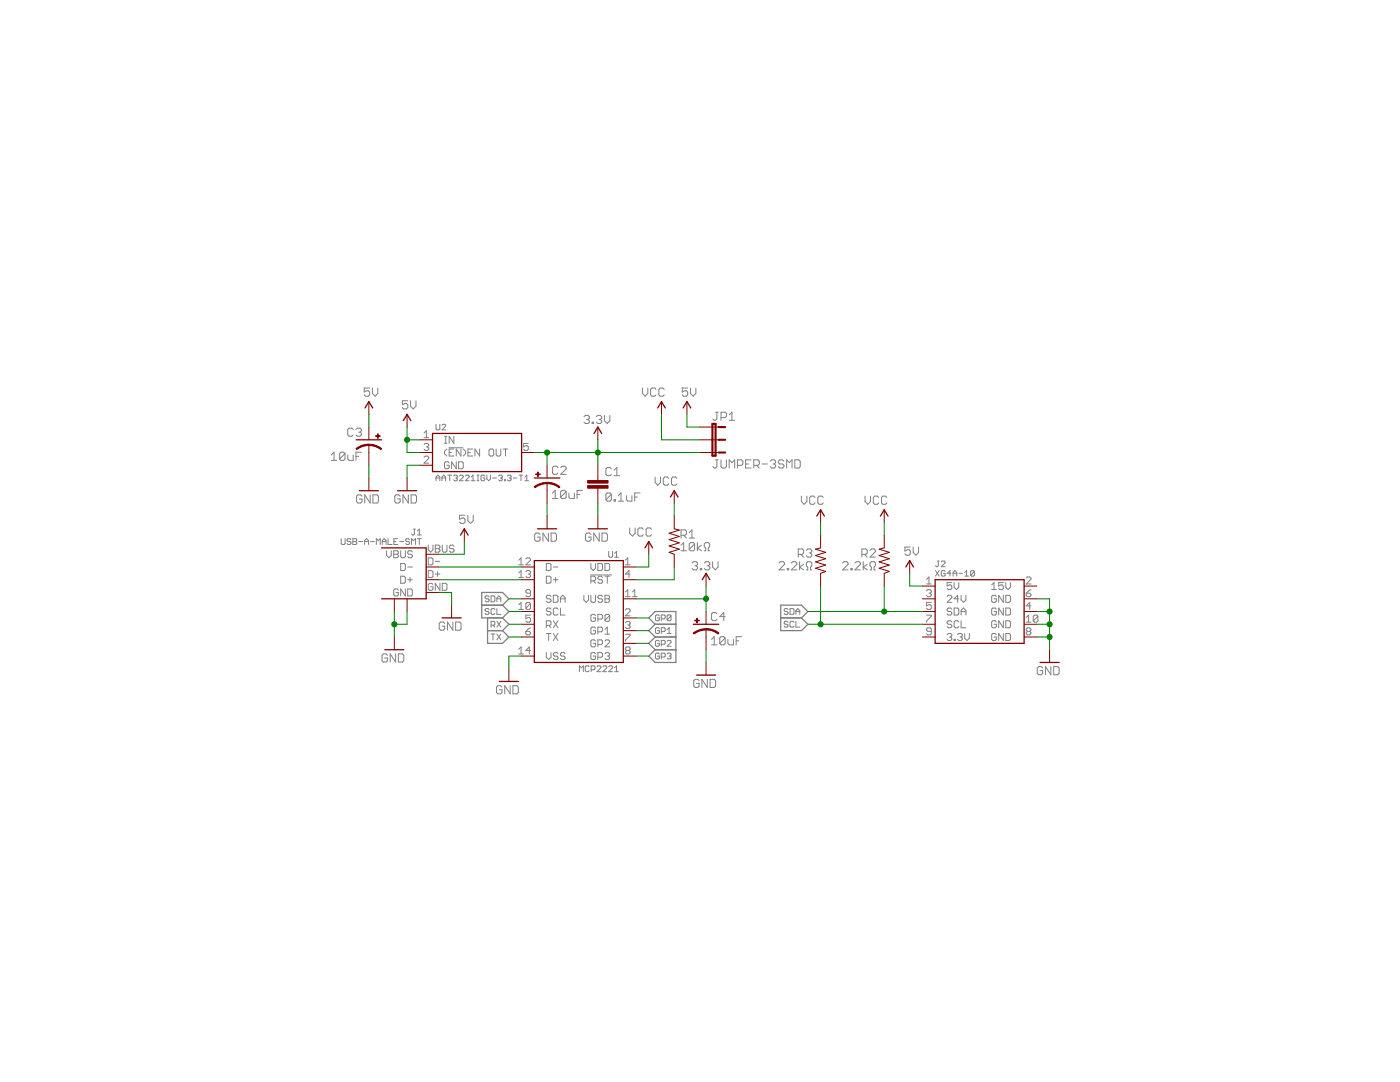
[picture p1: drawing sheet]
<?xml version="1.0" encoding="utf-8"?>
<!DOCTYPE eagle SYSTEM "eagle.dtd">
<!--
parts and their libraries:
SparkFun-Aesthetics: Licensing: CC v3.0 Share-Alike You are welcome to use this library for commercial purposes.
-->
<eagle version="6.4">
<drawing>
<settings>
<setting alwaysvectorfont="yes"/>
<setting verticaltext="up"/>
</settings>
<grid distance="0.05" unitdist="inch" unit="inch" style="lines" multiple="1" display="yes" altdistance="0.01" altunitdist="inch" altunit="inch"/>
<schematic xreflabel="%F%N/%S.%C%R" xrefpart="/%S.%C%R">
<libraries>
<library name="Connectors">
<symbols>
<symbol name="USB-SHIELD">
<pin name="VBUS" x="-7.62" y="3.81" length="short"/>
<pin name="D-" x="-7.62" y="1.27" length="short"/>
<pin name="D+" x="-7.62" y="-1.27" length="short"/>
<pin name="GND" x="-7.62" y="-3.81" length="short"/>
<wire x1="3.81" y1="5.08" x2="-5.08" y2="5.08" width="0.254" layer="94"/>
<wire x1="-5.08" y1="5.08" x2="-5.08" y2="-5.08" width="0.254" layer="94"/>
<wire x1="-5.08" y1="-5.08" x2="3.81" y2="-5.08" width="0.254" layer="94"/>
<text x="-4.445" y="7.62" size="1.27" layer="95">&gt;NAME</text>
<text x="-4.445" y="5.715" size="1.27" layer="96">&gt;VALUE</text>
<pin name="P$1" x="-1.27" y="-7.62" visible="off" length="short" rot="R90"/>
<pin name="P$2" x="1.27" y="-7.62" visible="off" length="short" rot="R90"/>
</symbol>
</symbols>
<devicesets>
<deviceset name="USB" prefix="J">
<gates>
<gate name="G$1" symbol="USB-SHIELD" x="0" y="0"/>
</gates>
<devices>
<device name="-A-MALE-SMT" package="USB-A-MALE-SMT">
<connects>
<connect gate="G$1" pin="D+" pad="D+"/>
<connect gate="G$1" pin="D-" pad="D-"/>
<connect gate="G$1" pin="GND" pad="GND"/>
<connect gate="G$1" pin="P$1" pad="P$1"/>
<connect gate="G$1" pin="P$2" pad="P$3"/>
<connect gate="G$1" pin="VBUS" pad="VBUS"/>
</connects>
<technologies>
<technology name=""/>
</technologies>
</device>
</devices>
</deviceset>
</devicesets>
</library>
<library name="Microchip">
<symbols>
<symbol name="MCP2221">
<pin name="VDD" x="-11.43" y="8.89" length="short"/>
<pin name="GP0" x="-11.43" y="-1.27" length="short"/>
<pin name="GP1" x="-11.43" y="-3.81" length="short"/>
<pin name="!RST" x="-11.43" y="6.35" length="short"/>
<pin name="RX" x="11.43" y="-2.54" length="short" rot="R180"/>
<pin name="TX" x="11.43" y="-5.08" length="short" rot="R180"/>
<pin name="GP2" x="-11.43" y="-6.35" length="short"/>
<pin name="GP3" x="-11.43" y="-8.89" length="short"/>
<pin name="SDA" x="11.43" y="2.54" length="short" rot="R180"/>
<pin name="SCL" x="11.43" y="0" length="short" rot="R180"/>
<pin name="VUSB" x="-11.43" y="2.54" length="short"/>
<pin name="D-" x="11.43" y="8.89" length="short" rot="R180"/>
<pin name="D+" x="11.43" y="6.35" length="short" rot="R180"/>
<pin name="VSS" x="11.43" y="-8.89" length="short" rot="R180"/>
<wire x1="-8.89" y1="10.16" x2="8.89" y2="10.16" width="0.254" layer="94"/>
<wire x1="8.89" y1="10.16" x2="8.89" y2="-10.16" width="0.254" layer="94"/>
<wire x1="8.89" y1="-10.16" x2="-8.89" y2="-10.16" width="0.254" layer="94"/>
<wire x1="-8.89" y1="-10.16" x2="-8.89" y2="10.16" width="0.254" layer="94"/>
<text x="-8.255" y="10.795" size="1.27" layer="95">&gt;NAME</text>
<text x="-8.255" y="-12.065" size="1.27" layer="96">&gt;VALUE</text>
</symbol>
</symbols>
<devicesets>
<deviceset name="MCP2221" prefix="U">
<gates>
<gate name="G$1" symbol="MCP2221" x="0" y="0"/>
</gates>
<devices>
<device name="" package="SOIC-14">
<connects>
<connect gate="G$1" pin="!RST" pad="4"/>
<connect gate="G$1" pin="D+" pad="13"/>
<connect gate="G$1" pin="D-" pad="12"/>
<connect gate="G$1" pin="GP0" pad="2"/>
<connect gate="G$1" pin="GP1" pad="3"/>
<connect gate="G$1" pin="GP2" pad="7"/>
<connect gate="G$1" pin="GP3" pad="8"/>
<connect gate="G$1" pin="RX" pad="5"/>
<connect gate="G$1" pin="SCL" pad="10"/>
<connect gate="G$1" pin="SDA" pad="9"/>
<connect gate="G$1" pin="TX" pad="6"/>
<connect gate="G$1" pin="VDD" pad="1"/>
<connect gate="G$1" pin="VSS" pad="14"/>
<connect gate="G$1" pin="VUSB" pad="11"/>
</connects>
<technologies>
<technology name=""/>
</technologies>
</device>
</devices>
</deviceset>
</devicesets>
</library>
<library name="SparkFun-Aesthetics">
<symbols>
<symbol name="GND">
<wire x1="-1.905" y1="0" x2="1.905" y2="0" width="0.254" layer="94"/>
<text x="-2.54" y="-2.54" size="1.778" layer="96">&gt;VALUE</text>
<pin name="GND" x="0" y="2.54" visible="off" length="short" direction="sup" rot="R270"/>
</symbol>
<symbol name="5V">
<wire x1="0.762" y1="1.27" x2="0" y2="2.54" width="0.254" layer="94"/>
<wire x1="0" y1="2.54" x2="-0.762" y2="1.27" width="0.254" layer="94"/>
<text x="-1.016" y="3.556" size="1.778" layer="96">&gt;VALUE</text>
<pin name="5V" x="0" y="0" visible="off" length="short" direction="sup" rot="R90"/>
</symbol>
<symbol name="VCC2">
<wire x1="0.762" y1="1.27" x2="0" y2="2.54" width="0.254" layer="94"/>
<wire x1="0" y1="2.54" x2="-0.762" y2="1.27" width="0.254" layer="94"/>
<text x="-1.016" y="3.556" size="1.778" layer="96">&gt;VALUE</text>
<pin name="VCC" x="0" y="0" visible="off" length="short" direction="sup" rot="R90"/>
</symbol>
<symbol name="3.3V">
<wire x1="0.762" y1="1.27" x2="0" y2="2.54" width="0.254" layer="94"/>
<wire x1="0" y1="2.54" x2="-0.762" y2="1.27" width="0.254" layer="94"/>
<text x="0" y="3.175" size="1.778" layer="96" align="bottom-center">&gt;VALUE</text>
<pin name="3.3V" x="0" y="0" visible="off" length="short" direction="sup" rot="R90"/>
</symbol>
</symbols>
<devicesets>
<deviceset name="GND" prefix="GND">
<gates>
<gate name="G$1" symbol="GND" x="0" y="0"/>
</gates>
<devices>
<device name="">
<technologies>
<technology name=""/>
</technologies>
</device>
</devices>
</deviceset>
<deviceset name="5V" prefix="SUPPLY">
<gates>
<gate name="G$1" symbol="5V" x="0" y="0"/>
</gates>
<devices>
<device name="">
<technologies>
<technology name=""/>
</technologies>
</device>
</devices>
</deviceset>
<deviceset name="VCC" prefix="SUPPLY">
<gates>
<gate name="1" symbol="VCC2" x="0" y="0"/>
</gates>
<devices>
<device name="">
<technologies>
<technology name=""/>
</technologies>
</device>
</devices>
</deviceset>
<deviceset name="3.3V" prefix="SUPPLY">
<gates>
<gate name="G$1" symbol="3.3V" x="0" y="0"/>
</gates>
<devices>
<device name="">
<technologies>
<technology name=""/>
</technologies>
</device>
</devices>
</deviceset>
</devicesets>
</library>
<library name="Skyworks">
<symbols>
<symbol name="AAT3221">
<pin name="IN" x="-11.43" y="2.54" length="short"/>
<pin name="(!EN!)EN" x="-11.43" y="0" length="short"/>
<pin name="GND" x="-11.43" y="-2.54" length="short"/>
<pin name="OUT" x="11.43" y="0" length="short" rot="R180"/>
<wire x1="-8.89" y1="3.81" x2="8.89" y2="3.81" width="0.254" layer="94"/>
<wire x1="8.89" y1="3.81" x2="8.89" y2="-3.81" width="0.254" layer="94"/>
<wire x1="8.89" y1="-3.81" x2="-8.89" y2="-3.81" width="0.254" layer="94"/>
<wire x1="-8.89" y1="-3.81" x2="-8.89" y2="3.81" width="0.254" layer="94"/>
<text x="-8.255" y="4.445" size="1.27" layer="95" ratio="12">&gt;NAME</text>
<text x="-8.255" y="-5.715" size="1.27" layer="95" ratio="12">&gt;VALUE</text>
</symbol>
</symbols>
<devicesets>
<deviceset name="AAT3221" prefix="U">
<gates>
<gate name="G$1" symbol="AAT3221" x="0" y="0"/>
</gates>
<devices>
<device name="IGV-3.3-T1" package="SOT23-5">
<connects>
<connect gate="G$1" pin="(!EN!)EN" pad="3"/>
<connect gate="G$1" pin="GND" pad="2"/>
<connect gate="G$1" pin="IN" pad="1"/>
<connect gate="G$1" pin="OUT" pad="5"/>
</connects>
<technologies>
<technology name=""/>
</technologies>
</device>
<device name="IGV-1.8-T1" package="SOT23-5">
<connects>
<connect gate="G$1" pin="(!EN!)EN" pad="3"/>
<connect gate="G$1" pin="GND" pad="2"/>
<connect gate="G$1" pin="IN" pad="1"/>
<connect gate="G$1" pin="OUT" pad="5"/>
</connects>
<technologies>
<technology name=""/>
</technologies>
</device>
</devices>
</deviceset>
</devicesets>
</library>
<library name="Passives">
<symbols>
<symbol name="CAP">
<wire x1="0" y1="1.27" x2="0" y2="0.762" width="0.1524" layer="94"/>
<wire x1="0" y1="-1.27" x2="0" y2="-0.762" width="0.1524" layer="94"/>
<text x="1.524" y="1.651" size="1.778" layer="95">&gt;NAME</text>
<text x="1.524" y="-3.429" size="1.778" layer="96">&gt;VALUE</text>
<rectangle x1="-2.032" y1="-0.762" x2="2.032" y2="-0.254" layer="94"/>
<rectangle x1="-2.032" y1="0.254" x2="2.032" y2="0.762" layer="94"/>
<pin name="1" x="0" y="3.81" visible="off" length="short" direction="pas" swaplevel="1" rot="R270"/>
<pin name="2" x="0" y="-3.81" visible="off" length="short" direction="pas" swaplevel="1" rot="R90"/>
</symbol>
<symbol name="RESISTOR-VERT">
<pin name="2" x="0" y="5.08" visible="off" length="short" direction="pas" swaplevel="1" rot="R270"/>
<pin name="1" x="0" y="-5.08" visible="off" length="short" direction="pas" swaplevel="1" rot="R90"/>
<wire x1="0" y1="-2.54" x2="-1.016" y2="-2.159" width="0.1524" layer="94"/>
<wire x1="-1.016" y1="-2.159" x2="1.016" y2="-1.524" width="0.1524" layer="94"/>
<wire x1="1.016" y1="-1.524" x2="-1.016" y2="-0.889" width="0.1524" layer="94"/>
<wire x1="-1.016" y1="-0.889" x2="1.016" y2="-0.254" width="0.1524" layer="94"/>
<wire x1="1.016" y1="-0.254" x2="-1.016" y2="0.381" width="0.1524" layer="94"/>
<wire x1="-1.016" y1="0.381" x2="1.016" y2="1.016" width="0.1524" layer="94"/>
<wire x1="1.016" y1="1.016" x2="-1.016" y2="1.651" width="0.1524" layer="94"/>
<wire x1="-1.016" y1="1.651" x2="1.016" y2="2.286" width="0.1524" layer="94"/>
<wire x1="1.016" y1="2.286" x2="0" y2="2.54" width="0.1524" layer="94"/>
<text x="1.27" y="0.635" size="1.778" layer="95">&gt;NAME</text>
<text x="1.27" y="-1.905" size="1.778" layer="96">&gt;VALUE</text>
</symbol>
</symbols>
<devicesets>
<deviceset name="CAP" prefix="C" uservalue="yes">
<gates>
<gate name="G$1" symbol="CAP" x="0" y="0"/>
</gates>
<devices>
<device name="-0402" package="0402-CAP">
<connects>
<connect gate="G$1" pin="1" pad="1"/>
<connect gate="G$1" pin="2" pad="2"/>
</connects>
<technologies>
<technology name=""/>
</technologies>
</device>
<device name="-0805" package="0805-CAP">
<connects>
<connect gate="G$1" pin="1" pad="1"/>
<connect gate="G$1" pin="2" pad="2"/>
</connects>
<technologies>
<technology name=""/>
</technologies>
</device>
</devices>
</deviceset>
<deviceset name="RESISTOR" prefix="R" uservalue="yes">
<gates>
<gate name="G$1" symbol="RESISTOR-VERT" x="0" y="0"/>
</gates>
<devices>
<device name="-0402" package="0402-RES">
<connects>
<connect gate="G$1" pin="1" pad="1"/>
<connect gate="G$1" pin="2" pad="2"/>
</connects>
<technologies>
<technology name=""/>
</technologies>
</device>
<device name="-2512" package="2512-RESISTOR">
<connects>
<connect gate="G$1" pin="1" pad="1"/>
<connect gate="G$1" pin="2" pad="2"/>
</connects>
<technologies>
<technology name=""/>
</technologies>
</device>
<device name="-0805" package="0805-RES">
<connects>
<connect gate="G$1" pin="1" pad="1"/>
<connect gate="G$1" pin="2" pad="2"/>
</connects>
<technologies>
<technology name=""/>
</technologies>
</device>
</devices>
</deviceset>
</devicesets>
</library>
<library name="SparkFun-Passives">
<symbols>
<symbol name="CAP_POL">
<wire x1="-2.54" y1="0" x2="2.54" y2="0" width="0.254" layer="94"/>
<wire x1="0" y1="-1.016" x2="0" y2="-2.54" width="0.1524" layer="94"/>
<wire x1="0" y1="-1" x2="2.4892" y2="-1.8542" width="0.254" layer="94" curve="-37.878202" cap="flat"/>
<wire x1="-2.4669" y1="-1.8504" x2="0" y2="-1.0161" width="0.254" layer="94" curve="-37.376341" cap="flat"/>
<text x="1.016" y="0.635" size="1.778" layer="95">&gt;NAME</text>
<text x="1.016" y="-4.191" size="1.778" layer="96">&gt;VALUE</text>
<rectangle x1="-2.253" y1="0.668" x2="-1.364" y2="0.795" layer="94"/>
<rectangle x1="-1.872" y1="0.287" x2="-1.745" y2="1.176" layer="94"/>
<pin name="+" x="0" y="2.54" visible="off" length="short" direction="pas" swaplevel="1" rot="R270"/>
<pin name="-" x="0" y="-5.08" visible="off" length="short" direction="pas" swaplevel="1" rot="R90"/>
</symbol>
<symbol name="JUMPER-3">
<wire x1="0" y1="0" x2="0" y2="1.27" width="0.1524" layer="94"/>
<wire x1="0" y1="2.54" x2="0" y2="1.27" width="0.4064" layer="94"/>
<wire x1="2.54" y1="0" x2="2.54" y2="1.27" width="0.1524" layer="94"/>
<wire x1="2.54" y1="2.54" x2="2.54" y2="1.27" width="0.4064" layer="94"/>
<wire x1="-0.635" y1="0" x2="2.54" y2="0" width="0.4064" layer="94"/>
<wire x1="2.54" y1="0" x2="5.08" y2="0" width="0.4064" layer="94"/>
<wire x1="5.08" y1="0" x2="5.715" y2="0" width="0.4064" layer="94"/>
<wire x1="5.715" y1="0" x2="5.715" y2="0.635" width="0.4064" layer="94"/>
<wire x1="5.715" y1="0.635" x2="-0.635" y2="0.635" width="0.4064" layer="94"/>
<wire x1="-0.635" y1="0.635" x2="-0.635" y2="0" width="0.4064" layer="94"/>
<wire x1="5.08" y1="2.54" x2="5.08" y2="1.27" width="0.4064" layer="94"/>
<wire x1="5.08" y1="0" x2="5.08" y2="1.27" width="0.1524" layer="94"/>
<text x="-1.27" y="0" size="1.778" layer="95" rot="R90">&gt;NAME</text>
<text x="8.255" y="0" size="1.778" layer="96" rot="R90">&gt;VALUE</text>
<pin name="1" x="0" y="-2.54" visible="off" length="short" direction="pas" rot="R90"/>
<pin name="2" x="2.54" y="-2.54" visible="off" length="short" direction="pas" rot="R90"/>
<pin name="3" x="5.08" y="-2.54" visible="off" length="short" direction="pas" rot="R90"/>
</symbol>
</symbols>
<devicesets>
<deviceset name="CAP_POL" prefix="C" uservalue="yes">
<gates>
<gate name="G$1" symbol="CAP_POL" x="0" y="0"/>
</gates>
<devices>
<device name="1206" package="EIA3216">
<connects>
<connect gate="G$1" pin="+" pad="A"/>
<connect gate="G$1" pin="-" pad="C"/>
</connects>
<technologies>
<technology name=""/>
</technologies>
</device>
<device name="3528" package="EIA3528">
<connects>
<connect gate="G$1" pin="+" pad="A"/>
<connect gate="G$1" pin="-" pad="C"/>
</connects>
<technologies>
<technology name=""/>
</technologies>
</device>
<device name="PTH1" package="CPOL-RADIAL-100UF-25V">
<connects>
<connect gate="G$1" pin="+" pad="1"/>
<connect gate="G$1" pin="-" pad="2"/>
</connects>
<technologies>
<technology name=""/>
</technologies>
</device>
<device name="PTH2" package="CPOL-RADIAL-10UF-25V">
<connects>
<connect gate="G$1" pin="+" pad="1"/>
<connect gate="G$1" pin="-" pad="2"/>
</connects>
<technologies>
<technology name=""/>
</technologies>
</device>
<device name="7343" package="EIA7343">
<connects>
<connect gate="G$1" pin="+" pad="A"/>
<connect gate="G$1" pin="-" pad="C"/>
</connects>
<technologies>
<technology name=""/>
</technologies>
</device>
<device name="G" package="PANASONIC_G">
<connects>
<connect gate="G$1" pin="+" pad="+"/>
<connect gate="G$1" pin="-" pad="-"/>
</connects>
<technologies>
<technology name=""/>
</technologies>
</device>
<device name="E" package="PANASONIC_E">
<connects>
<connect gate="G$1" pin="+" pad="+"/>
<connect gate="G$1" pin="-" pad="-"/>
</connects>
<technologies>
<technology name=""/>
</technologies>
</device>
<device name="C" package="PANASONIC_C">
<connects>
<connect gate="G$1" pin="+" pad="+"/>
<connect gate="G$1" pin="-" pad="-"/>
</connects>
<technologies>
<technology name=""/>
</technologies>
</device>
<device name="F80" package="NIPPON_F80">
<connects>
<connect gate="G$1" pin="+" pad="+"/>
<connect gate="G$1" pin="-" pad="-"/>
</connects>
<technologies>
<technology name=""/>
</technologies>
</device>
<device name="D" package="PANASONIC_D">
<connects>
<connect gate="G$1" pin="+" pad="+"/>
<connect gate="G$1" pin="-" pad="-"/>
</connects>
<technologies>
<technology name=""/>
</technologies>
</device>
<device name="PTH3" package="CPOL-RADIAL-1000UF-63V">
<connects>
<connect gate="G$1" pin="+" pad="1"/>
<connect gate="G$1" pin="-" pad="2"/>
</connects>
<technologies>
<technology name=""/>
</technologies>
</device>
<device name="PTH4" package="CPOL-RADIAL-1000UF-25V">
<connects>
<connect gate="G$1" pin="+" pad="1"/>
<connect gate="G$1" pin="-" pad="2"/>
</connects>
<technologies>
<technology name=""/>
</technologies>
</device>
<device name="SMD" package="VISHAY_C">
<connects>
<connect gate="G$1" pin="+" pad="+"/>
<connect gate="G$1" pin="-" pad="-"/>
</connects>
<technologies>
<technology name=""/>
</technologies>
</device>
<device name="H13" package="PANASONIC_H13">
<connects>
<connect gate="G$1" pin="+" pad="+"/>
<connect gate="G$1" pin="-" pad="-"/>
</connects>
<technologies>
<technology name=""/>
</technologies>
</device>
<device name="6032" package="EIA6032">
<connects>
<connect gate="G$1" pin="+" pad="P$1"/>
<connect gate="G$1" pin="-" pad="P$2"/>
</connects>
<technologies>
<technology name=""/>
</technologies>
</device>
<device name="EN_J2" package="EN_J2">
<connects>
<connect gate="G$1" pin="+" pad="+"/>
<connect gate="G$1" pin="-" pad="-"/>
</connects>
<technologies>
<technology name=""/>
</technologies>
</device>
<device name="3528-KIT" package="EIA3528-KIT">
<connects>
<connect gate="G$1" pin="+" pad="A"/>
<connect gate="G$1" pin="-" pad="C"/>
</connects>
<technologies>
<technology name=""/>
</technologies>
</device>
<device name="1206-KIT" package="EIA3216-KIT">
<connects>
<connect gate="G$1" pin="+" pad="A"/>
<connect gate="G$1" pin="-" pad="C"/>
</connects>
<technologies>
<technology name=""/>
</technologies>
</device>
<device name="1411" package="1411">
<connects>
<connect gate="G$1" pin="+" pad="+"/>
<connect gate="G$1" pin="-" pad="-"/>
</connects>
<technologies>
<technology name=""/>
</technologies>
</device>
<device name="0805" package="0805-CAP_POL">
<connects>
<connect gate="G$1" pin="+" pad="A"/>
<connect gate="G$1" pin="-" pad="C"/>
</connects>
<technologies>
<technology name=""/>
</technologies>
</device>
</devices>
</deviceset>
<deviceset name="JUMPER-3" prefix="JP">
<gates>
<gate name="G$1" symbol="JUMPER-3" x="-2.54" y="0"/>
</gates>
<devices>
<device name="SMD" package="SJ_3">
<connects>
<connect gate="G$1" pin="1" pad="1"/>
<connect gate="G$1" pin="2" pad="2"/>
<connect gate="G$1" pin="3" pad="3"/>
</connects>
<technologies>
<technology name=""/>
</technologies>
</device>
<device name="PTH" package="1X03">
<connects>
<connect gate="G$1" pin="1" pad="1"/>
<connect gate="G$1" pin="2" pad="2"/>
<connect gate="G$1" pin="3" pad="3"/>
</connects>
<technologies>
<technology name=""/>
</technologies>
</device>
<device name="1-2" package="SJ_3_PASTE1&amp;2">
<connects>
<connect gate="G$1" pin="1" pad="1"/>
<connect gate="G$1" pin="2" pad="2"/>
<connect gate="G$1" pin="3" pad="3"/>
</connects>
<technologies>
<technology name=""/>
</technologies>
</device>
<device name="2-3" package="SJ_3_PASTE2&amp;3">
<connects>
<connect gate="G$1" pin="1" pad="1"/>
<connect gate="G$1" pin="2" pad="2"/>
<connect gate="G$1" pin="3" pad="3"/>
</connects>
<technologies>
<technology name=""/>
</technologies>
</device>
</devices>
</deviceset>
</devicesets>
</library>
<library name="work">
<symbols>
<symbol name="XG4A-10">
<pin name="5V" x="-11.43" y="5.08" length="short"/>
<pin name="24V" x="-11.43" y="2.54" length="short"/>
<pin name="SCL" x="-11.43" y="-2.54" length="short"/>
<pin name="SDA" x="-11.43" y="0" length="short"/>
<pin name="15V" x="11.43" y="5.08" length="short" rot="R180"/>
<pin name="GND@4" x="11.43" y="-5.08" length="short" rot="R180"/>
<pin name="GND@3" x="11.43" y="-2.54" length="short" rot="R180"/>
<pin name="GND@2" x="11.43" y="0" length="short" rot="R180"/>
<pin name="GND@1" x="11.43" y="2.54" length="short" rot="R180"/>
<pin name="3.3V" x="-11.43" y="-5.08" length="short"/>
<wire x1="-8.89" y1="6.35" x2="-8.89" y2="-6.35" width="0.254" layer="94"/>
<wire x1="-8.89" y1="-6.35" x2="8.89" y2="-6.35" width="0.254" layer="94"/>
<wire x1="8.89" y1="-6.35" x2="8.89" y2="6.35" width="0.254" layer="94"/>
<wire x1="8.89" y1="6.35" x2="-8.89" y2="6.35" width="0.254" layer="94"/>
<text x="-8.89" y="8.89" size="1.27" layer="95" ratio="12">&gt;NAME</text>
<text x="-8.89" y="6.985" size="1.27" layer="96" ratio="12">&gt;VALUE</text>
</symbol>
</symbols>
<devicesets>
<deviceset name="XG4A-10" prefix="J">
<gates>
<gate name="G$1" symbol="XG4A-10" x="0" y="0"/>
</gates>
<devices>
<device name="" package="M05X2_SHROUD">
<connects>
<connect gate="G$1" pin="15V" pad="2"/>
<connect gate="G$1" pin="24V" pad="3"/>
<connect gate="G$1" pin="3.3V" pad="9"/>
<connect gate="G$1" pin="5V" pad="1"/>
<connect gate="G$1" pin="GND@1" pad="6"/>
<connect gate="G$1" pin="GND@2" pad="4"/>
<connect gate="G$1" pin="GND@3" pad="10"/>
<connect gate="G$1" pin="GND@4" pad="8"/>
<connect gate="G$1" pin="SCL" pad="7"/>
<connect gate="G$1" pin="SDA" pad="5"/>
</connects>
<technologies>
<technology name=""/>
</technologies>
</device>
</devices>
</deviceset>
</devicesets>
</library>
</libraries>
<attributes>
</attributes>
<variantdefs>
</variantdefs>
<classes>
<class number="0" name="default" width="0" drill="0">
</class>
</classes>
<parts>
<part name="J1" library="Connectors" deviceset="USB" device="-A-MALE-SMT"/>
<part name="U1" library="Microchip" deviceset="MCP2221" device=""/>
<part name="GND1" library="SparkFun-Aesthetics" deviceset="GND" device=""/>
<part name="SUPPLY1" library="SparkFun-Aesthetics" deviceset="5V" device=""/>
<part name="SUPPLY3" library="SparkFun-Aesthetics" deviceset="VCC" device=""/>
<part name="GND2" library="SparkFun-Aesthetics" deviceset="GND" device=""/>
<part name="GND3" library="SparkFun-Aesthetics" deviceset="GND" device=""/>
<part name="U2" library="Skyworks" deviceset="AAT3221" device="IGV-3.3-T1"/>
<part name="SUPPLY2" library="SparkFun-Aesthetics" deviceset="3.3V" device=""/>
<part name="C1" library="Passives" deviceset="CAP" device="-0805" value="0.1uF"/>
<part name="C2" library="SparkFun-Passives" deviceset="CAP_POL" device="0805" value="10uF"/>
<part name="C3" library="SparkFun-Passives" deviceset="CAP_POL" device="0805" value="10uF"/>
<part name="SUPPLY4" library="SparkFun-Aesthetics" deviceset="5V" device=""/>
<part name="SUPPLY5" library="SparkFun-Aesthetics" deviceset="5V" device=""/>
<part name="GND4" library="SparkFun-Aesthetics" deviceset="GND" device=""/>
<part name="GND5" library="SparkFun-Aesthetics" deviceset="GND" device=""/>
<part name="GND6" library="SparkFun-Aesthetics" deviceset="GND" device=""/>
<part name="GND7" library="SparkFun-Aesthetics" deviceset="GND" device=""/>
<part name="SUPPLY6" library="SparkFun-Aesthetics" deviceset="5V" device=""/>
<part name="SUPPLY7" library="SparkFun-Aesthetics" deviceset="VCC" device=""/>
<part name="R1" library="Passives" deviceset="RESISTOR" device="-0805" value="10kΩ"/>
<part name="SUPPLY8" library="SparkFun-Aesthetics" deviceset="VCC" device=""/>
<part name="C4" library="SparkFun-Passives" deviceset="CAP_POL" device="0805" value="10uF"/>
<part name="GND8" library="SparkFun-Aesthetics" deviceset="GND" device=""/>
<part name="SUPPLY9" library="SparkFun-Aesthetics" deviceset="3.3V" device=""/>
<part name="J2" library="work" deviceset="XG4A-10" device=""/>
<part name="R2" library="Passives" deviceset="RESISTOR" device="-0805" value="2.2kΩ"/>
<part name="R3" library="Passives" deviceset="RESISTOR" device="-0805" value="2.2kΩ"/>
<part name="SUPPLY10" library="SparkFun-Aesthetics" deviceset="5V" device=""/>
<part name="GND9" library="SparkFun-Aesthetics" deviceset="GND" device=""/>
<part name="SUPPLY11" library="SparkFun-Aesthetics" deviceset="VCC" device=""/>
<part name="SUPPLY12" library="SparkFun-Aesthetics" deviceset="VCC" device=""/>
<part name="JP1" library="SparkFun-Passives" deviceset="JUMPER-3" device="SMD"/>
</parts>
<sheets>
<sheet>
<plain>
</plain>
<instances>
<instance part="J1" gate="G$1" x="5.08" y="66.04" rot="MR0"/>
<instance part="U1" gate="G$1" x="40.64" y="58.42" rot="MR0"/>
<instance part="GND1" gate="G$1" x="3.81" y="50.8"/>
<instance part="SUPPLY1" gate="G$1" x="17.78" y="72.39"/>
<instance part="SUPPLY3" gate="1" x="57.15" y="97.79" rot="MR0"/>
<instance part="GND2" gate="G$1" x="15.24" y="57.15"/>
<instance part="GND3" gate="G$1" x="26.67" y="44.45"/>
<instance part="U2" gate="G$1" x="20.32" y="90.17"/>
<instance part="SUPPLY2" gate="G$1" x="44.45" y="92.71"/>
<instance part="C1" gate="G$1" x="44.45" y="83.82"/>
<instance part="C2" gate="G$1" x="34.29" y="85.09"/>
<instance part="C3" gate="G$1" x="-1.27" y="92.71" rot="MR0"/>
<instance part="SUPPLY4" gate="G$1" x="6.35" y="95.25"/>
<instance part="SUPPLY5" gate="G$1" x="-1.27" y="97.79"/>
<instance part="GND4" gate="G$1" x="6.35" y="82.55"/>
<instance part="GND5" gate="G$1" x="-1.27" y="82.55"/>
<instance part="GND6" gate="G$1" x="34.29" y="74.93"/>
<instance part="GND7" gate="G$1" x="44.45" y="74.93"/>
<instance part="SUPPLY6" gate="G$1" x="62.23" y="97.79"/>
<instance part="SUPPLY7" gate="1" x="54.61" y="69.85" rot="MR0"/>
<instance part="R1" gate="G$1" x="59.69" y="72.39"/>
<instance part="SUPPLY8" gate="1" x="59.69" y="80.01" rot="MR0"/>
<instance part="C4" gate="G$1" x="66.04" y="55.88"/>
<instance part="GND8" gate="G$1" x="66.04" y="45.72"/>
<instance part="SUPPLY9" gate="G$1" x="66.04" y="63.5"/>
<instance part="J2" gate="G$1" x="120.65" y="58.42"/>
<instance part="R2" gate="G$1" x="101.6" y="68.58" rot="MR0"/>
<instance part="R3" gate="G$1" x="88.9" y="68.58" rot="MR0"/>
<instance part="SUPPLY10" gate="G$1" x="106.68" y="66.04"/>
<instance part="GND9" gate="G$1" x="134.62" y="48.26"/>
<instance part="SUPPLY11" gate="1" x="88.9" y="76.2" rot="MR0"/>
<instance part="SUPPLY12" gate="1" x="101.6" y="76.2" rot="MR0"/>
<instance part="JP1" gate="G$1" x="67.31" y="95.25" rot="R270"/>
</instances>
<busses>
</busses>
<nets>
<net name="D_N" class="0">
<segment>
<pinref part="J1" gate="G$1" pin="D-"/>
<pinref part="U1" gate="G$1" pin="D-"/>
<wire x1="12.7" y1="67.31" x2="29.21" y2="67.31" width="0.1524" layer="91"/>
</segment>
</net>
<net name="D_P" class="0">
<segment>
<pinref part="J1" gate="G$1" pin="D+"/>
<pinref part="U1" gate="G$1" pin="D+"/>
<wire x1="12.7" y1="64.77" x2="29.21" y2="64.77" width="0.1524" layer="91"/>
</segment>
</net>
<net name="5V" class="0">
<segment>
<pinref part="J1" gate="G$1" pin="VBUS"/>
<pinref part="SUPPLY1" gate="G$1" pin="5V"/>
<wire x1="12.7" y1="69.85" x2="17.78" y2="69.85" width="0.1524" layer="91"/>
<wire x1="17.78" y1="69.85" x2="17.78" y2="72.39" width="0.1524" layer="91"/>
</segment>
<segment>
<pinref part="U2" gate="G$1" pin="IN"/>
<pinref part="SUPPLY4" gate="G$1" pin="5V"/>
<wire x1="8.89" y1="92.71" x2="6.35" y2="92.71" width="0.1524" layer="91"/>
<wire x1="6.35" y1="92.71" x2="6.35" y2="95.25" width="0.1524" layer="91"/>
<pinref part="U2" gate="G$1" pin="(!EN!)EN"/>
<wire x1="8.89" y1="90.17" x2="6.35" y2="90.17" width="0.1524" layer="91"/>
<wire x1="6.35" y1="90.17" x2="6.35" y2="92.71" width="0.1524" layer="91"/>
<junction x="6.35" y="92.71"/>
</segment>
<segment>
<pinref part="C3" gate="G$1" pin="+"/>
<pinref part="SUPPLY5" gate="G$1" pin="5V"/>
<wire x1="-1.27" y1="95.25" x2="-1.27" y2="97.79" width="0.1524" layer="91"/>
</segment>
<segment>
<pinref part="SUPPLY6" gate="G$1" pin="5V"/>
<wire x1="64.77" y1="95.25" x2="62.23" y2="95.25" width="0.1524" layer="91"/>
<wire x1="62.23" y1="95.25" x2="62.23" y2="97.79" width="0.1524" layer="91"/>
<pinref part="JP1" gate="G$1" pin="1"/>
</segment>
<segment>
<pinref part="J2" gate="G$1" pin="5V"/>
<pinref part="SUPPLY10" gate="G$1" pin="5V"/>
<wire x1="109.22" y1="63.5" x2="106.68" y2="63.5" width="0.1524" layer="91"/>
<wire x1="106.68" y1="63.5" x2="106.68" y2="66.04" width="0.1524" layer="91"/>
</segment>
</net>
<net name="GND" class="0">
<segment>
<pinref part="J1" gate="G$1" pin="P$1"/>
<wire x1="6.35" y1="58.42" x2="6.35" y2="55.88" width="0.1524" layer="91"/>
<wire x1="6.35" y1="55.88" x2="3.81" y2="55.88" width="0.1524" layer="91"/>
<pinref part="GND1" gate="G$1" pin="GND"/>
<wire x1="3.81" y1="55.88" x2="3.81" y2="53.34" width="0.1524" layer="91"/>
<pinref part="J1" gate="G$1" pin="P$2"/>
<wire x1="3.81" y1="55.88" x2="3.81" y2="58.42" width="0.1524" layer="91"/>
<junction x="3.81" y="55.88"/>
</segment>
<segment>
<pinref part="U1" gate="G$1" pin="VSS"/>
<pinref part="GND3" gate="G$1" pin="GND"/>
<wire x1="29.21" y1="49.53" x2="26.67" y2="49.53" width="0.1524" layer="91"/>
<wire x1="26.67" y1="49.53" x2="26.67" y2="46.99" width="0.1524" layer="91"/>
</segment>
<segment>
<pinref part="J1" gate="G$1" pin="GND"/>
<pinref part="GND2" gate="G$1" pin="GND"/>
<wire x1="12.7" y1="62.23" x2="15.24" y2="62.23" width="0.1524" layer="91"/>
<wire x1="15.24" y1="62.23" x2="15.24" y2="59.69" width="0.1524" layer="91"/>
</segment>
<segment>
<pinref part="GND5" gate="G$1" pin="GND"/>
<pinref part="C3" gate="G$1" pin="-"/>
<wire x1="-1.27" y1="85.09" x2="-1.27" y2="87.63" width="0.1524" layer="91"/>
</segment>
<segment>
<pinref part="U2" gate="G$1" pin="GND"/>
<pinref part="GND4" gate="G$1" pin="GND"/>
<wire x1="8.89" y1="87.63" x2="6.35" y2="87.63" width="0.1524" layer="91"/>
<wire x1="6.35" y1="87.63" x2="6.35" y2="85.09" width="0.1524" layer="91"/>
</segment>
<segment>
<pinref part="GND6" gate="G$1" pin="GND"/>
<pinref part="C2" gate="G$1" pin="-"/>
<wire x1="34.29" y1="77.47" x2="34.29" y2="80.01" width="0.1524" layer="91"/>
</segment>
<segment>
<pinref part="GND7" gate="G$1" pin="GND"/>
<pinref part="C1" gate="G$1" pin="2"/>
<wire x1="44.45" y1="77.47" x2="44.45" y2="80.01" width="0.1524" layer="91"/>
</segment>
<segment>
<pinref part="GND8" gate="G$1" pin="GND"/>
<pinref part="C4" gate="G$1" pin="-"/>
<wire x1="66.04" y1="48.26" x2="66.04" y2="50.8" width="0.1524" layer="91"/>
</segment>
<segment>
<pinref part="J2" gate="G$1" pin="GND@1"/>
<pinref part="GND9" gate="G$1" pin="GND"/>
<wire x1="132.08" y1="60.96" x2="134.62" y2="60.96" width="0.1524" layer="91"/>
<wire x1="134.62" y1="60.96" x2="134.62" y2="58.42" width="0.1524" layer="91"/>
<pinref part="J2" gate="G$1" pin="GND@4"/>
<wire x1="134.62" y1="58.42" x2="134.62" y2="55.88" width="0.1524" layer="91"/>
<wire x1="134.62" y1="55.88" x2="134.62" y2="53.34" width="0.1524" layer="91"/>
<wire x1="134.62" y1="53.34" x2="134.62" y2="50.8" width="0.1524" layer="91"/>
<wire x1="132.08" y1="53.34" x2="134.62" y2="53.34" width="0.1524" layer="91"/>
<junction x="134.62" y="53.34"/>
<pinref part="J2" gate="G$1" pin="GND@3"/>
<wire x1="132.08" y1="55.88" x2="134.62" y2="55.88" width="0.1524" layer="91"/>
<junction x="134.62" y="55.88"/>
<pinref part="J2" gate="G$1" pin="GND@2"/>
<wire x1="132.08" y1="58.42" x2="134.62" y2="58.42" width="0.1524" layer="91"/>
<junction x="134.62" y="58.42"/>
</segment>
</net>
<net name="SDA" class="0">
<segment>
<pinref part="U1" gate="G$1" pin="SDA"/>
<wire x1="29.21" y1="60.96" x2="26.67" y2="60.96" width="0.1524" layer="91"/>
<label x="26.67" y="60.96" size="1.27" layer="95" rot="R180" xref="yes"/>
</segment>
<segment>
<pinref part="J2" gate="G$1" pin="SDA"/>
<pinref part="R2" gate="G$1" pin="1"/>
<wire x1="109.22" y1="58.42" x2="101.6" y2="58.42" width="0.1524" layer="91"/>
<wire x1="101.6" y1="58.42" x2="101.6" y2="63.5" width="0.1524" layer="91"/>
<wire x1="101.6" y1="58.42" x2="86.36" y2="58.42" width="0.1524" layer="91"/>
<junction x="101.6" y="58.42"/>
<label x="86.36" y="58.42" size="1.27" layer="95" rot="R180" xref="yes"/>
</segment>
</net>
<net name="SCL" class="0">
<segment>
<pinref part="U1" gate="G$1" pin="SCL"/>
<wire x1="29.21" y1="58.42" x2="26.67" y2="58.42" width="0.1524" layer="91"/>
<label x="26.67" y="58.42" size="1.27" layer="95" rot="R180" xref="yes"/>
</segment>
<segment>
<pinref part="J2" gate="G$1" pin="SCL"/>
<pinref part="R3" gate="G$1" pin="1"/>
<wire x1="109.22" y1="55.88" x2="88.9" y2="55.88" width="0.1524" layer="91"/>
<wire x1="88.9" y1="55.88" x2="88.9" y2="63.5" width="0.1524" layer="91"/>
<wire x1="86.36" y1="55.88" x2="88.9" y2="55.88" width="0.1524" layer="91"/>
<junction x="88.9" y="55.88"/>
<label x="86.36" y="55.88" size="1.27" layer="95" rot="R180" xref="yes"/>
</segment>
</net>
<net name="RX" class="0">
<segment>
<pinref part="U1" gate="G$1" pin="RX"/>
<wire x1="29.21" y1="55.88" x2="26.67" y2="55.88" width="0.1524" layer="91"/>
<label x="26.67" y="55.88" size="1.27" layer="95" rot="R180" xref="yes"/>
</segment>
</net>
<net name="TX" class="0">
<segment>
<pinref part="U1" gate="G$1" pin="TX"/>
<wire x1="29.21" y1="53.34" x2="26.67" y2="53.34" width="0.1524" layer="91"/>
<label x="26.67" y="53.34" size="1.27" layer="95" rot="R180" xref="yes"/>
</segment>
</net>
<net name="3.3V" class="0">
<segment>
<pinref part="U2" gate="G$1" pin="OUT"/>
<pinref part="SUPPLY2" gate="G$1" pin="3.3V"/>
<wire x1="31.75" y1="90.17" x2="34.29" y2="90.17" width="0.1524" layer="91"/>
<wire x1="34.29" y1="90.17" x2="44.45" y2="90.17" width="0.1524" layer="91"/>
<wire x1="44.45" y1="90.17" x2="44.45" y2="92.71" width="0.1524" layer="91"/>
<pinref part="C1" gate="G$1" pin="1"/>
<wire x1="44.45" y1="90.17" x2="44.45" y2="87.63" width="0.1524" layer="91"/>
<junction x="44.45" y="90.17"/>
<pinref part="C2" gate="G$1" pin="+"/>
<wire x1="34.29" y1="90.17" x2="34.29" y2="87.63" width="0.1524" layer="91"/>
<junction x="34.29" y="90.17"/>
<wire x1="44.45" y1="90.17" x2="64.77" y2="90.17" width="0.1524" layer="91"/>
<pinref part="JP1" gate="G$1" pin="3"/>
</segment>
<segment>
<pinref part="U1" gate="G$1" pin="VUSB"/>
<pinref part="SUPPLY9" gate="G$1" pin="3.3V"/>
<wire x1="52.07" y1="60.96" x2="66.04" y2="60.96" width="0.1524" layer="91"/>
<wire x1="66.04" y1="60.96" x2="66.04" y2="63.5" width="0.1524" layer="91"/>
<pinref part="C4" gate="G$1" pin="+"/>
<wire x1="66.04" y1="58.42" x2="66.04" y2="60.96" width="0.1524" layer="91"/>
<junction x="66.04" y="60.96"/>
</segment>
</net>
<net name="VCC" class="0">
<segment>
<pinref part="SUPPLY3" gate="1" pin="VCC"/>
<wire x1="64.77" y1="92.71" x2="57.15" y2="92.71" width="0.1524" layer="91"/>
<wire x1="57.15" y1="92.71" x2="57.15" y2="97.79" width="0.1524" layer="91"/>
<pinref part="JP1" gate="G$1" pin="2"/>
</segment>
<segment>
<pinref part="U1" gate="G$1" pin="VDD"/>
<pinref part="SUPPLY7" gate="1" pin="VCC"/>
<wire x1="52.07" y1="67.31" x2="54.61" y2="67.31" width="0.1524" layer="91"/>
<wire x1="54.61" y1="67.31" x2="54.61" y2="69.85" width="0.1524" layer="91"/>
</segment>
<segment>
<pinref part="R1" gate="G$1" pin="2"/>
<pinref part="SUPPLY8" gate="1" pin="VCC"/>
<wire x1="59.69" y1="77.47" x2="59.69" y2="80.01" width="0.1524" layer="91"/>
</segment>
<segment>
<pinref part="R3" gate="G$1" pin="2"/>
<pinref part="SUPPLY11" gate="1" pin="VCC"/>
<wire x1="88.9" y1="73.66" x2="88.9" y2="76.2" width="0.1524" layer="91"/>
</segment>
<segment>
<pinref part="R2" gate="G$1" pin="2"/>
<pinref part="SUPPLY12" gate="1" pin="VCC"/>
<wire x1="101.6" y1="73.66" x2="101.6" y2="76.2" width="0.1524" layer="91"/>
</segment>
</net>
<net name="N$3" class="0">
<segment>
<pinref part="U1" gate="G$1" pin="!RST"/>
<pinref part="R1" gate="G$1" pin="1"/>
<wire x1="52.07" y1="64.77" x2="59.69" y2="64.77" width="0.1524" layer="91"/>
<wire x1="59.69" y1="64.77" x2="59.69" y2="67.31" width="0.1524" layer="91"/>
</segment>
</net>
<net name="GP0" class="0">
<segment>
<pinref part="U1" gate="G$1" pin="GP0"/>
<wire x1="52.07" y1="57.15" x2="54.61" y2="57.15" width="0.1524" layer="91"/>
<label x="54.61" y="57.15" size="1.27" layer="95" xref="yes"/>
</segment>
</net>
<net name="GP1" class="0">
<segment>
<pinref part="U1" gate="G$1" pin="GP1"/>
<wire x1="52.07" y1="54.61" x2="54.61" y2="54.61" width="0.1524" layer="91"/>
<label x="54.61" y="54.61" size="1.27" layer="95" xref="yes"/>
</segment>
</net>
<net name="GP2" class="0">
<segment>
<pinref part="U1" gate="G$1" pin="GP2"/>
<wire x1="52.07" y1="52.07" x2="54.61" y2="52.07" width="0.1524" layer="91"/>
<label x="54.61" y="52.07" size="1.27" layer="95" xref="yes"/>
</segment>
</net>
<net name="GP3" class="0">
<segment>
<pinref part="U1" gate="G$1" pin="GP3"/>
<wire x1="52.07" y1="49.53" x2="54.61" y2="49.53" width="0.1524" layer="91"/>
<label x="54.61" y="49.53" size="1.27" layer="95" xref="yes"/>
</segment>
</net>
</nets>
</sheet>
</sheets>
</schematic>
</drawing>
</eagle>
